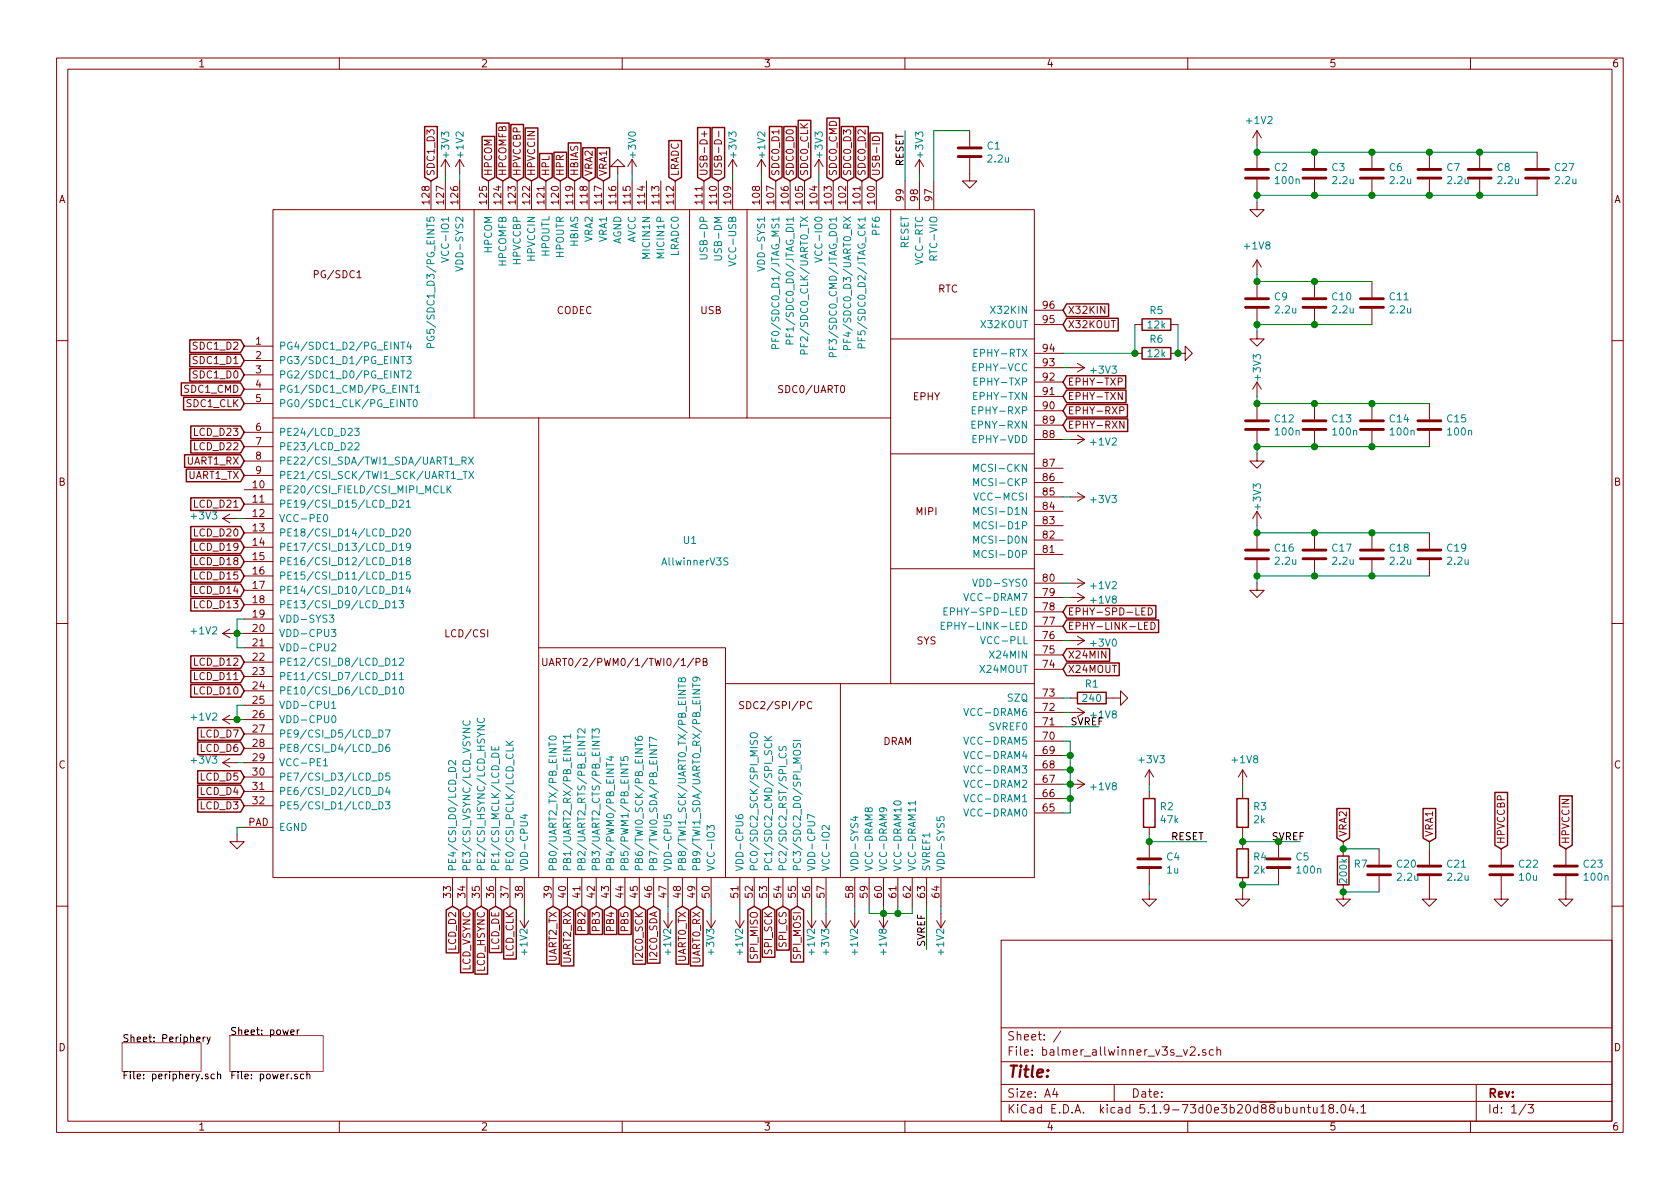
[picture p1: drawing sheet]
EESchema Schematic File Version 4
EELAYER 30 0
EELAYER END
$Descr A4 11693 8268
encoding utf-8
Sheet 1 3
Title ""
Date ""
Rev ""
Comp ""
Comment1 ""
Comment2 ""
Comment3 ""
Comment4 ""
$EndDescr
$Comp
L power:GND #PWR0101
U 1 1
P 1650 5800
F 0 "#PWR0101" H 1650 5550 50  0001 C CNN
F 1 "GND" H 1655 5627 50  0001 C CNN
F 2 "" H 1650 5800 50  0001 C CNN
F 3 "" H 1650 5800 50  0001 C CNN
	1    1650 5800
	1    0    0    -1  
$EndComp
Wire Wire Line
	1700 5750 1650 5750
Wire Wire Line
	1650 5750 1650 5800
$Comp
L power:GND #PWR0102
U 1 1
P 4300 1200
F 0 "#PWR0102" H 4300 950 50  0001 C CNN
F 1 "GND" H 4305 1027 50  0001 C CNN
F 2 "" H 4300 1200 50  0001 C CNN
F 3 "" H 4300 1200 50  0001 C CNN
	1    4300 1200
	-1   0    0    1   
$EndComp
Wire Wire Line
	4300 1200 4300 1250
$Comp
L power:+1V2 #PWR0103
U 1 1
P 1650 4400
F 0 "#PWR0103" H 1650 4250 50  0001 C CNN
F 1 "+1V2" V 1665 4528 50  0000 L CNN
F 2 "" H 1650 4400 50  0001 C CNN
F 3 "" H 1650 4400 50  0001 C CNN
	1    1650 4400
	0    -1   -1   0   
$EndComp
$Comp
L balmer:AllwinnerV3S U1
U 1 1
P 4750 4000
F 0 "U1" H 4750 4250 50  0000 L CNN
F 1 "AllwinnerV3S" H 4600 4100 50  0000 L CNN
F 2 "balmer:eLQFP-128_14x14mm_P0.4mm" H 4850 4050 50  0001 C CNN
F 3 "" H 3700 4450 50  0001 C CNN
	1    4750 4000
	1    0    0    -1  
$EndComp
Wire Wire Line
	1700 4400 1650 4400
Wire Wire Line
	1700 4500 1650 4500
Wire Wire Line
	1650 4500 1650 4400
Connection ~ 1650 4400
Wire Wire Line
	1700 4300 1650 4300
Wire Wire Line
	1650 4300 1650 4400
$Comp
L power:+1V2 #PWR0104
U 1 1
P 8750 1000
F 0 "#PWR0104" H 8750 850 50  0001 C CNN
F 1 "+1V2" H 8765 1173 50  0000 C CNN
F 2 "" H 8750 1000 50  0001 C CNN
F 3 "" H 8750 1000 50  0001 C CNN
	1    8750 1000
	1    0    0    -1  
$EndComp
$Comp
L Device:C C2
U 1 1
P 8750 1200
F 0 "C2" H 8865 1246 50  0000 L CNN
F 1 "100n" H 8865 1155 50  0000 L CNN
F 2 "Capacitor_SMD:C_0603_1608Metric" H 8788 1050 50  0001 C CNN
F 3 "~" H 8750 1200 50  0001 C CNN
	1    8750 1200
	1    0    0    -1  
$EndComp
$Comp
L power:GND #PWR0105
U 1 1
P 8750 1400
F 0 "#PWR0105" H 8750 1150 50  0001 C CNN
F 1 "GND" H 8755 1227 50  0001 C CNN
F 2 "" H 8750 1400 50  0001 C CNN
F 3 "" H 8750 1400 50  0001 C CNN
	1    8750 1400
	1    0    0    -1  
$EndComp
Wire Wire Line
	8750 1000 8750 1050
Wire Wire Line
	8750 1350 8750 1400
$Comp
L power:+1V2 #PWR0106
U 1 1
P 1650 5000
F 0 "#PWR0106" H 1650 4850 50  0001 C CNN
F 1 "+1V2" V 1665 5128 50  0000 L CNN
F 2 "" H 1650 5000 50  0001 C CNN
F 3 "" H 1650 5000 50  0001 C CNN
	1    1650 5000
	0    -1   -1   0   
$EndComp
Wire Wire Line
	1700 5000 1650 5000
Wire Wire Line
	1700 4900 1650 4900
Wire Wire Line
	1650 4900 1650 5000
Connection ~ 1650 5000
$Comp
L power:+1V2 #PWR0107
U 1 1
P 3650 6350
F 0 "#PWR0107" H 3650 6200 50  0001 C CNN
F 1 "+1V2" V 3650 6550 50  0000 C CNN
F 2 "" H 3650 6350 50  0001 C CNN
F 3 "" H 3650 6350 50  0001 C CNN
	1    3650 6350
	-1   0    0    1   
$EndComp
Wire Wire Line
	3650 6300 3650 6350
$Comp
L power:+1V2 #PWR0108
U 1 1
P 4650 6350
F 0 "#PWR0108" H 4650 6200 50  0001 C CNN
F 1 "+1V2" V 4650 6550 50  0000 C CNN
F 2 "" H 4650 6350 50  0001 C CNN
F 3 "" H 4650 6350 50  0001 C CNN
	1    4650 6350
	-1   0    0    1   
$EndComp
Wire Wire Line
	4650 6300 4650 6350
$Comp
L power:+1V2 #PWR0109
U 1 1
P 5150 6350
F 0 "#PWR0109" H 5150 6200 50  0001 C CNN
F 1 "+1V2" V 5150 6550 50  0000 C CNN
F 2 "" H 5150 6350 50  0001 C CNN
F 3 "" H 5150 6350 50  0001 C CNN
	1    5150 6350
	-1   0    0    1   
$EndComp
Wire Wire Line
	5150 6300 5150 6350
$Comp
L power:+1V2 #PWR0110
U 1 1
P 5650 6350
F 0 "#PWR0110" H 5650 6200 50  0001 C CNN
F 1 "+1V2" V 5650 6550 50  0000 C CNN
F 2 "" H 5650 6350 50  0001 C CNN
F 3 "" H 5650 6350 50  0001 C CNN
	1    5650 6350
	-1   0    0    1   
$EndComp
Wire Wire Line
	5650 6300 5650 6350
$Comp
L power:+1V2 #PWR0111
U 1 1
P 5950 6350
F 0 "#PWR0111" H 5950 6200 50  0001 C CNN
F 1 "+1V2" V 5950 6550 50  0000 C CNN
F 2 "" H 5950 6350 50  0001 C CNN
F 3 "" H 5950 6350 50  0001 C CNN
	1    5950 6350
	-1   0    0    1   
$EndComp
Wire Wire Line
	5950 6300 5950 6350
$Comp
L power:+1V2 #PWR0112
U 1 1
P 6550 6350
F 0 "#PWR0112" H 6550 6200 50  0001 C CNN
F 1 "+1V2" V 6550 6550 50  0000 C CNN
F 2 "" H 6550 6350 50  0001 C CNN
F 3 "" H 6550 6350 50  0001 C CNN
	1    6550 6350
	-1   0    0    1   
$EndComp
Wire Wire Line
	6550 6300 6550 6350
$Comp
L power:+1V2 #PWR0113
U 1 1
P 7450 4050
F 0 "#PWR0113" H 7450 3900 50  0001 C CNN
F 1 "+1V2" V 7465 4178 50  0000 L CNN
F 2 "" H 7450 4050 50  0001 C CNN
F 3 "" H 7450 4050 50  0001 C CNN
	1    7450 4050
	0    1    1    0   
$EndComp
Wire Wire Line
	7450 4050 7400 4050
$Comp
L power:+1V2 #PWR0114
U 1 1
P 5300 1200
F 0 "#PWR0114" H 5300 1050 50  0001 C CNN
F 1 "+1V2" V 5300 1400 50  0000 C CNN
F 2 "" H 5300 1200 50  0001 C CNN
F 3 "" H 5300 1200 50  0001 C CNN
	1    5300 1200
	1    0    0    -1  
$EndComp
Wire Wire Line
	5300 1250 5300 1200
$Comp
L power:+1V2 #PWR0115
U 1 1
P 3200 1200
F 0 "#PWR0115" H 3200 1050 50  0001 C CNN
F 1 "+1V2" V 3200 1400 50  0000 C CNN
F 2 "" H 3200 1200 50  0001 C CNN
F 3 "" H 3200 1200 50  0001 C CNN
	1    3200 1200
	1    0    0    -1  
$EndComp
Wire Wire Line
	3200 1200 3200 1250
$Comp
L power:+3V3 #PWR0116
U 1 1
P 4950 6350
F 0 "#PWR0116" H 4950 6200 50  0001 C CNN
F 1 "+3V3" V 4950 6550 50  0000 C CNN
F 2 "" H 4950 6350 50  0001 C CNN
F 3 "" H 4950 6350 50  0001 C CNN
	1    4950 6350
	-1   0    0    1   
$EndComp
Wire Wire Line
	4950 6300 4950 6350
$Comp
L power:+3V3 #PWR0117
U 1 1
P 5750 6350
F 0 "#PWR0117" H 5750 6200 50  0001 C CNN
F 1 "+3V3" V 5750 6550 50  0000 C CNN
F 2 "" H 5750 6350 50  0001 C CNN
F 3 "" H 5750 6350 50  0001 C CNN
	1    5750 6350
	-1   0    0    1   
$EndComp
Wire Wire Line
	5750 6300 5750 6350
$Comp
L power:+3V3 #PWR0118
U 1 1
P 3100 1200
F 0 "#PWR0118" H 3100 1050 50  0001 C CNN
F 1 "+3V3" V 3100 1400 50  0000 C CNN
F 2 "" H 3100 1200 50  0001 C CNN
F 3 "" H 3100 1200 50  0001 C CNN
	1    3100 1200
	1    0    0    -1  
$EndComp
Wire Wire Line
	3100 1250 3100 1200
$Comp
L power:+3V3 #PWR0119
U 1 1
P 5700 1200
F 0 "#PWR0119" H 5700 1050 50  0001 C CNN
F 1 "+3V3" V 5700 1400 50  0000 C CNN
F 2 "" H 5700 1200 50  0001 C CNN
F 3 "" H 5700 1200 50  0001 C CNN
	1    5700 1200
	1    0    0    -1  
$EndComp
Wire Wire Line
	5700 1200 5700 1250
$Comp
L power:+3V3 #PWR0120
U 1 1
P 1650 3600
F 0 "#PWR0120" H 1650 3450 50  0001 C CNN
F 1 "+3V3" V 1665 3728 50  0000 L CNN
F 2 "" H 1650 3600 50  0001 C CNN
F 3 "" H 1650 3600 50  0001 C CNN
	1    1650 3600
	0    -1   -1   0   
$EndComp
Wire Wire Line
	1700 3600 1650 3600
$Comp
L power:+3V3 #PWR0121
U 1 1
P 1650 5300
F 0 "#PWR0121" H 1650 5150 50  0001 C CNN
F 1 "+3V3" V 1665 5428 50  0000 L CNN
F 2 "" H 1650 5300 50  0001 C CNN
F 3 "" H 1650 5300 50  0001 C CNN
	1    1650 5300
	0    -1   -1   0   
$EndComp
Wire Wire Line
	1700 5300 1650 5300
$Comp
L Device:C C3
U 1 1
P 9150 1200
F 0 "C3" H 9265 1246 50  0000 L CNN
F 1 "2.2u" H 9265 1155 50  0000 L CNN
F 2 "Capacitor_SMD:C_0805_2012Metric" H 9188 1050 50  0001 C CNN
F 3 "~" H 9150 1200 50  0001 C CNN
	1    9150 1200
	1    0    0    -1  
$EndComp
Wire Wire Line
	9150 1050 8750 1050
Connection ~ 8750 1050
Wire Wire Line
	9150 1350 8750 1350
Connection ~ 8750 1350
$Comp
L power:+3V0 #PWR0122
U 1 1
P 7450 4450
F 0 "#PWR0122" H 7450 4300 50  0001 C CNN
F 1 "+3V0" V 7465 4578 50  0000 L CNN
F 2 "" H 7450 4450 50  0001 C CNN
F 3 "" H 7450 4450 50  0001 C CNN
	1    7450 4450
	0    1    1    0   
$EndComp
Wire Wire Line
	7450 4450 7400 4450
$Comp
L power:+3V0 #PWR0123
U 1 1
P 4400 1200
F 0 "#PWR0123" H 4400 1050 50  0001 C CNN
F 1 "+3V0" V 4400 1400 50  0000 C CNN
F 2 "" H 4400 1200 50  0001 C CNN
F 3 "" H 4400 1200 50  0001 C CNN
	1    4400 1200
	1    0    0    -1  
$EndComp
Wire Wire Line
	4400 1200 4400 1250
$Comp
L power:+3V3 #PWR0124
U 1 1
P 7450 3450
F 0 "#PWR0124" H 7450 3300 50  0001 C CNN
F 1 "+3V3" V 7465 3578 50  0000 L CNN
F 2 "" H 7450 3450 50  0001 C CNN
F 3 "" H 7450 3450 50  0001 C CNN
	1    7450 3450
	0    1    1    0   
$EndComp
Wire Wire Line
	7400 3450 7450 3450
$Comp
L power:+3V3 #PWR0125
U 1 1
P 5100 1200
F 0 "#PWR0125" H 5100 1050 50  0001 C CNN
F 1 "+3V3" V 5100 1400 50  0000 C CNN
F 2 "" H 5100 1200 50  0001 C CNN
F 3 "" H 5100 1200 50  0001 C CNN
	1    5100 1200
	1    0    0    -1  
$EndComp
Wire Wire Line
	5100 1200 5100 1250
$Comp
L power:+1V2 #PWR0126
U 1 1
P 7450 3050
F 0 "#PWR0126" H 7450 2900 50  0001 C CNN
F 1 "+1V2" V 7465 3178 50  0000 L CNN
F 2 "" H 7450 3050 50  0001 C CNN
F 3 "" H 7450 3050 50  0001 C CNN
	1    7450 3050
	0    1    1    0   
$EndComp
Wire Wire Line
	7400 3050 7450 3050
$Comp
L power:+3V3 #PWR0127
U 1 1
P 7450 2550
F 0 "#PWR0127" H 7450 2400 50  0001 C CNN
F 1 "+3V3" V 7465 2678 50  0000 L CNN
F 2 "" H 7450 2550 50  0001 C CNN
F 3 "" H 7450 2550 50  0001 C CNN
	1    7450 2550
	0    1    1    0   
$EndComp
Wire Wire Line
	7400 2550 7450 2550
$Comp
L power:+1V8 #PWR0128
U 1 1
P 6150 6350
F 0 "#PWR0128" H 6150 6200 50  0001 C CNN
F 1 "+1V8" V 6150 6550 50  0000 C CNN
F 2 "" H 6150 6350 50  0001 C CNN
F 3 "" H 6150 6350 50  0001 C CNN
	1    6150 6350
	-1   0    0    1   
$EndComp
Wire Wire Line
	6050 6300 6050 6350
Wire Wire Line
	6150 6300 6150 6350
Wire Wire Line
	6150 6350 6050 6350
Wire Wire Line
	6250 6300 6250 6350
Wire Wire Line
	6250 6350 6150 6350
Connection ~ 6150 6350
Wire Wire Line
	6350 6300 6350 6350
Wire Wire Line
	6350 6350 6250 6350
Connection ~ 6250 6350
$Comp
L power:+1V8 #PWR0129
U 1 1
P 7450 5450
F 0 "#PWR0129" H 7450 5300 50  0001 C CNN
F 1 "+1V8" V 7465 5578 50  0000 L CNN
F 2 "" H 7450 5450 50  0001 C CNN
F 3 "" H 7450 5450 50  0001 C CNN
	1    7450 5450
	0    1    1    0   
$EndComp
Wire Wire Line
	7400 5650 7450 5650
Wire Wire Line
	7450 5650 7450 5550
Wire Wire Line
	7400 5550 7450 5550
Connection ~ 7450 5550
Wire Wire Line
	7450 5550 7450 5450
Wire Wire Line
	7400 5450 7450 5450
Connection ~ 7450 5450
Wire Wire Line
	7400 5350 7450 5350
Wire Wire Line
	7450 5350 7450 5450
Wire Wire Line
	7400 5250 7450 5250
Wire Wire Line
	7450 5250 7450 5350
Connection ~ 7450 5350
Wire Wire Line
	7400 5150 7450 5150
Wire Wire Line
	7450 5150 7450 5250
Connection ~ 7450 5250
$Comp
L power:+3V3 #PWR0130
U 1 1
P 6400 1200
F 0 "#PWR0130" H 6400 1050 50  0001 C CNN
F 1 "+3V3" V 6400 1400 50  0000 C CNN
F 2 "" H 6400 1200 50  0001 C CNN
F 3 "" H 6400 1200 50  0001 C CNN
	1    6400 1200
	1    0    0    -1  
$EndComp
Wire Wire Line
	6400 1200 6400 1250
Wire Wire Line
	7400 5050 7650 5050
Wire Wire Line
	6450 6300 6450 6600
Text Label 7450 5050 0    50   ~ 0
SVREF
Text Label 6450 6350 3    50   ~ 0
SVREF
$Comp
L Device:R R3
U 1 1
P 8650 5650
F 0 "R3" H 8720 5696 50  0000 L CNN
F 1 "2k" H 8720 5605 50  0000 L CNN
F 2 "Resistor_SMD:R_0603_1608Metric" V 8580 5650 50  0001 C CNN
F 3 "~" H 8650 5650 50  0001 C CNN
	1    8650 5650
	1    0    0    -1  
$EndComp
$Comp
L Device:R R4
U 1 1
P 8650 6000
F 0 "R4" H 8720 6046 50  0000 L CNN
F 1 "2k" H 8720 5955 50  0000 L CNN
F 2 "Resistor_SMD:R_0603_1608Metric" V 8580 6000 50  0001 C CNN
F 3 "~" H 8650 6000 50  0001 C CNN
	1    8650 6000
	1    0    0    -1  
$EndComp
$Comp
L power:+1V8 #PWR0131
U 1 1
P 8650 5450
F 0 "#PWR0131" H 8650 5300 50  0001 C CNN
F 1 "+1V8" H 8665 5623 50  0000 C CNN
F 2 "" H 8650 5450 50  0001 C CNN
F 3 "" H 8650 5450 50  0001 C CNN
	1    8650 5450
	1    0    0    -1  
$EndComp
$Comp
L Device:C C5
U 1 1
P 8900 6000
F 0 "C5" H 9015 6046 50  0000 L CNN
F 1 "100n" H 9015 5955 50  0000 L CNN
F 2 "Capacitor_SMD:C_0603_1608Metric" H 8938 5850 50  0001 C CNN
F 3 "~" H 8900 6000 50  0001 C CNN
	1    8900 6000
	1    0    0    -1  
$EndComp
$Comp
L power:GND #PWR0132
U 1 1
P 8650 6200
F 0 "#PWR0132" H 8650 5950 50  0001 C CNN
F 1 "GND" H 8655 6027 50  0001 C CNN
F 2 "" H 8650 6200 50  0001 C CNN
F 3 "" H 8650 6200 50  0001 C CNN
	1    8650 6200
	1    0    0    -1  
$EndComp
Wire Wire Line
	8650 6150 8650 6200
Wire Wire Line
	8900 6150 8650 6150
Connection ~ 8650 6150
Wire Wire Line
	8900 5850 8650 5850
Wire Wire Line
	8650 5800 8650 5850
Connection ~ 8650 5850
Wire Wire Line
	8650 5450 8650 5500
Text Label 8850 5850 0    50   ~ 0
SVREF
Wire Wire Line
	8900 5850 9050 5850
Connection ~ 8900 5850
$Comp
L power:+1V8 #PWR0133
U 1 1
P 7450 4950
F 0 "#PWR0133" H 7450 4800 50  0001 C CNN
F 1 "+1V8" V 7465 5078 50  0000 L CNN
F 2 "" H 7450 4950 50  0001 C CNN
F 3 "" H 7450 4950 50  0001 C CNN
	1    7450 4950
	0    1    1    0   
$EndComp
Wire Wire Line
	7400 4950 7450 4950
$Comp
L Device:R R1
U 1 1
P 7600 4850
F 0 "R1" V 7500 4850 50  0000 C CNN
F 1 "240" V 7600 4850 50  0000 C CNN
F 2 "Resistor_SMD:R_0603_1608Metric" V 7530 4850 50  0001 C CNN
F 3 "~" H 7600 4850 50  0001 C CNN
	1    7600 4850
	0    1    1    0   
$EndComp
$Comp
L power:GND #PWR0134
U 1 1
P 7750 4850
F 0 "#PWR0134" H 7750 4600 50  0001 C CNN
F 1 "GND" H 7755 4677 50  0001 C CNN
F 2 "" H 7750 4850 50  0001 C CNN
F 3 "" H 7750 4850 50  0001 C CNN
	1    7750 4850
	0    -1   -1   0   
$EndComp
Wire Wire Line
	7450 4850 7400 4850
$Comp
L Device:C C1
U 1 1
P 6750 1050
F 0 "C1" H 6865 1096 50  0000 L CNN
F 1 "2.2u" H 6865 1005 50  0000 L CNN
F 2 "Capacitor_SMD:C_0805_2012Metric" H 6788 900 50  0001 C CNN
F 3 "~" H 6750 1050 50  0001 C CNN
	1    6750 1050
	1    0    0    -1  
$EndComp
$Comp
L power:GND #PWR0135
U 1 1
P 6750 1200
F 0 "#PWR0135" H 6750 950 50  0001 C CNN
F 1 "GND" H 6755 1027 50  0001 C CNN
F 2 "" H 6750 1200 50  0001 C CNN
F 3 "" H 6750 1200 50  0001 C CNN
	1    6750 1200
	1    0    0    -1  
$EndComp
Wire Wire Line
	6500 1250 6500 900 
Wire Wire Line
	6500 900  6750 900 
$Comp
L Device:C C4
U 1 1
P 8000 6000
F 0 "C4" H 8115 6046 50  0000 L CNN
F 1 "1u" H 8115 5955 50  0000 L CNN
F 2 "Capacitor_SMD:C_0603_1608Metric" H 8038 5850 50  0001 C CNN
F 3 "~" H 8000 6000 50  0001 C CNN
	1    8000 6000
	1    0    0    -1  
$EndComp
$Comp
L Device:R R2
U 1 1
P 8000 5650
F 0 "R2" H 8070 5696 50  0000 L CNN
F 1 "47k" H 8070 5605 50  0000 L CNN
F 2 "Resistor_SMD:R_0603_1608Metric" V 7930 5650 50  0001 C CNN
F 3 "~" H 8000 5650 50  0001 C CNN
	1    8000 5650
	1    0    0    -1  
$EndComp
$Comp
L power:+3V3 #PWR0136
U 1 1
P 8000 5450
F 0 "#PWR0136" H 8000 5300 50  0001 C CNN
F 1 "+3V3" H 8015 5623 50  0000 C CNN
F 2 "" H 8000 5450 50  0001 C CNN
F 3 "" H 8000 5450 50  0001 C CNN
	1    8000 5450
	1    0    0    -1  
$EndComp
Wire Wire Line
	8000 5450 8000 5500
Wire Wire Line
	8000 5800 8000 5850
$Comp
L power:GND #PWR0137
U 1 1
P 8000 6200
F 0 "#PWR0137" H 8000 5950 50  0001 C CNN
F 1 "GND" H 8005 6027 50  0001 C CNN
F 2 "" H 8000 6200 50  0001 C CNN
F 3 "" H 8000 6200 50  0001 C CNN
	1    8000 6200
	1    0    0    -1  
$EndComp
Wire Wire Line
	8000 6150 8000 6200
Wire Wire Line
	8000 5850 8400 5850
Connection ~ 8000 5850
Text Label 8150 5850 0    50   ~ 0
RESET
Wire Wire Line
	6300 900  6300 1250
Text Label 6300 1150 1    50   ~ 0
RESET
$Sheet
S 850  7250 550  200 
U 5F26358A
F0 "Periphery" 50
F1 "periphery.sch" 50
$EndSheet
$Sheet
S 1600 7200 650  250 
U 5F27432E
F0 "power" 50
F1 "power.sch" 50
$EndSheet
Text GLabel 1700 3900 0    50   Input ~ 0
LCD_D18
Text GLabel 1700 3000 0    50   Input ~ 0
LCD_D23
Text GLabel 1700 3100 0    50   Input ~ 0
LCD_D22
Text GLabel 1700 3500 0    50   Input ~ 0
LCD_D21
Text GLabel 1700 3700 0    50   Input ~ 0
LCD_D20
Text GLabel 1700 3800 0    50   Input ~ 0
LCD_D19
Text GLabel 1700 4000 0    50   Input ~ 0
LCD_D15
Text GLabel 1700 4100 0    50   Input ~ 0
LCD_D14
Text GLabel 1700 4200 0    50   Input ~ 0
LCD_D13
Text GLabel 1700 4600 0    50   Input ~ 0
LCD_D12
Text GLabel 1700 4700 0    50   Input ~ 0
LCD_D11
Text GLabel 1700 4800 0    50   Input ~ 0
LCD_D10
Text GLabel 1700 5100 0    50   Input ~ 0
LCD_D7
Text GLabel 1700 5200 0    50   Input ~ 0
LCD_D6
Text GLabel 1700 5400 0    50   Input ~ 0
LCD_D5
Text GLabel 1700 5500 0    50   Input ~ 0
LCD_D4
Text GLabel 1700 5600 0    50   Input ~ 0
LCD_D3
Text GLabel 7400 4650 2    50   Input ~ 0
X24MOUT
Text GLabel 7400 4550 2    50   Input ~ 0
X24MIN
Text GLabel 7400 2150 2    50   Input ~ 0
X32KIN
Text GLabel 7400 2250 2    50   Input ~ 0
X32KOUT
$Comp
L power:+1V8 #PWR0145
U 1 1
P 7450 4150
F 0 "#PWR0145" H 7450 4000 50  0001 C CNN
F 1 "+1V8" V 7465 4278 50  0000 L CNN
F 2 "" H 7450 4150 50  0001 C CNN
F 3 "" H 7450 4150 50  0001 C CNN
	1    7450 4150
	0    1    1    0   
$EndComp
Wire Wire Line
	7450 4150 7400 4150
$Comp
L Device:R R6
U 1 1
P 8050 2450
F 0 "R6" V 7950 2450 50  0000 C CNN
F 1 "12k" V 8050 2450 50  0000 C CNN
F 2 "Resistor_SMD:R_0603_1608Metric" V 7980 2450 50  0001 C CNN
F 3 "~" H 8050 2450 50  0001 C CNN
	1    8050 2450
	0    1    1    0   
$EndComp
$Comp
L power:GND #PWR0146
U 1 1
P 8200 2450
F 0 "#PWR0146" H 8200 2200 50  0001 C CNN
F 1 "GND" H 8205 2277 50  0001 C CNN
F 2 "" H 8200 2450 50  0001 C CNN
F 3 "" H 8200 2450 50  0001 C CNN
	1    8200 2450
	0    -1   -1   0   
$EndComp
Text GLabel 7400 2650 2    50   Input ~ 0
EPHY-TXP
Text GLabel 7400 2750 2    50   Input ~ 0
EPHY-TXN
Text GLabel 7400 2850 2    50   Input ~ 0
EPHY-RXP
Text GLabel 7400 2950 2    50   Input ~ 0
EPHY-RXN
Text GLabel 7400 4250 2    50   Input ~ 0
EPHY-SPD-LED
Text GLabel 7400 4350 2    50   Input ~ 0
EPHY-LINK-LED
Text GLabel 3150 6300 3    50   Input ~ 0
LCD_D2
Text GLabel 3250 6300 3    50   Input ~ 0
LCD_VSYNC
Text GLabel 3350 6300 3    50   Input ~ 0
LCD_HSYNC
Text GLabel 3450 6300 3    50   Input ~ 0
LCD_DE
Text GLabel 3550 6300 3    50   Input ~ 0
LCD_CLK
Text GLabel 6000 1250 1    50   Input ~ 0
SDC0_D2
Text GLabel 5900 1250 1    50   Input ~ 0
SDC0_D3
Text GLabel 5800 1250 1    50   Input ~ 0
SDC0_CMD
Text GLabel 5600 1250 1    50   Input ~ 0
SDC0_CLK
Text GLabel 5500 1250 1    50   Input ~ 0
SDC0_D0
Text GLabel 5400 1250 1    50   Input ~ 0
SDC0_D1
Text GLabel 1700 2400 0    50   Input ~ 0
SDC1_D2
Text GLabel 3000 1250 1    50   Input ~ 0
SDC1_D3
Text GLabel 1700 2700 0    50   Input ~ 0
SDC1_CMD
Text GLabel 1700 2800 0    50   Input ~ 0
SDC1_CLK
Text GLabel 1700 2600 0    50   Input ~ 0
SDC1_D0
Text GLabel 1700 2500 0    50   Input ~ 0
SDC1_D1
Text GLabel 5250 6300 3    50   Input ~ 0
SPI_MISO
Text GLabel 5350 6300 3    50   Input ~ 0
SPI_SCK
Text GLabel 5450 6300 3    50   Input ~ 0
SPI_CS
Text GLabel 5550 6300 3    50   Input ~ 0
SPI_MOSI
Text GLabel 4750 6300 3    50   Input ~ 0
UART0_TX
Text GLabel 4850 6300 3    50   Input ~ 0
UART0_RX
Text GLabel 3850 6300 3    50   Input ~ 0
UART2_TX
Text GLabel 3950 6300 3    50   Input ~ 0
UART2_RX
Text GLabel 1700 3200 0    50   Input ~ 0
UART1_RX
Text GLabel 1700 3300 0    50   Input ~ 0
UART1_TX
Text GLabel 4450 6300 3    50   Input ~ 0
I2C0_SCK
Text GLabel 4550 6300 3    50   Input ~ 0
I2C0_SDA
$Comp
L Device:R R5
U 1 1
P 8050 2250
F 0 "R5" V 7950 2250 50  0000 C CNN
F 1 "12k" V 8050 2250 50  0000 C CNN
F 2 "Resistor_SMD:R_0603_1608Metric" V 7980 2250 50  0001 C CNN
F 3 "~" H 8050 2250 50  0001 C CNN
	1    8050 2250
	0    1    1    0   
$EndComp
Wire Wire Line
	8200 2250 8200 2450
Connection ~ 8200 2450
Wire Wire Line
	7900 2250 7900 2450
Wire Wire Line
	7400 2450 7900 2450
Connection ~ 7900 2450
$Comp
L Device:C C21
U 1 1
P 9950 6050
F 0 "C21" H 10065 6096 50  0000 L CNN
F 1 "2.2u" H 10065 6005 50  0000 L CNN
F 2 "Capacitor_SMD:C_0805_2012Metric" H 9988 5900 50  0001 C CNN
F 3 "~" H 9950 6050 50  0001 C CNN
	1    9950 6050
	1    0    0    -1  
$EndComp
$Comp
L power:GND #PWR0147
U 1 1
P 9950 6200
F 0 "#PWR0147" H 9950 5950 50  0001 C CNN
F 1 "GND" H 9955 6027 50  0001 C CNN
F 2 "" H 9950 6200 50  0001 C CNN
F 3 "" H 9950 6200 50  0001 C CNN
	1    9950 6200
	1    0    0    -1  
$EndComp
$Comp
L Device:C C20
U 1 1
P 9600 6050
F 0 "C20" H 9715 6096 50  0000 L CNN
F 1 "2.2u" H 9715 6005 50  0000 L CNN
F 2 "Capacitor_SMD:C_0805_2012Metric" H 9638 5900 50  0001 C CNN
F 3 "~" H 9600 6050 50  0001 C CNN
	1    9600 6050
	1    0    0    -1  
$EndComp
$Comp
L Device:R R7
U 1 1
P 9350 6050
F 0 "R7" H 9420 6096 50  0000 L CNN
F 1 "200k" V 9350 5950 50  0000 L CNN
F 2 "Resistor_SMD:R_0603_1608Metric" V 9280 6050 50  0001 C CNN
F 3 "~" H 9350 6050 50  0001 C CNN
	1    9350 6050
	1    0    0    -1  
$EndComp
Wire Wire Line
	9600 6200 9350 6200
$Comp
L power:GND #PWR0148
U 1 1
P 9350 6200
F 0 "#PWR0148" H 9350 5950 50  0001 C CNN
F 1 "GND" H 9355 6027 50  0001 C CNN
F 2 "" H 9350 6200 50  0001 C CNN
F 3 "" H 9350 6200 50  0001 C CNN
	1    9350 6200
	1    0    0    -1  
$EndComp
Connection ~ 9350 6200
Wire Wire Line
	9350 5900 9600 5900
$Comp
L Device:C C22
U 1 1
P 10450 6050
F 0 "C22" H 10565 6096 50  0000 L CNN
F 1 "10u" H 10565 6005 50  0000 L CNN
F 2 "Capacitor_SMD:C_0805_2012Metric" H 10488 5900 50  0001 C CNN
F 3 "~" H 10450 6050 50  0001 C CNN
	1    10450 6050
	1    0    0    -1  
$EndComp
$Comp
L power:GND #PWR0149
U 1 1
P 10450 6200
F 0 "#PWR0149" H 10450 5950 50  0001 C CNN
F 1 "GND" H 10455 6027 50  0001 C CNN
F 2 "" H 10450 6200 50  0001 C CNN
F 3 "" H 10450 6200 50  0001 C CNN
	1    10450 6200
	1    0    0    -1  
$EndComp
$Comp
L Device:C C23
U 1 1
P 10900 6050
F 0 "C23" H 11015 6096 50  0000 L CNN
F 1 "100n" H 11015 6005 50  0000 L CNN
F 2 "Capacitor_SMD:C_0603_1608Metric" H 10938 5900 50  0001 C CNN
F 3 "~" H 10900 6050 50  0001 C CNN
	1    10900 6050
	1    0    0    -1  
$EndComp
$Comp
L power:GND #PWR0150
U 1 1
P 10900 6200
F 0 "#PWR0150" H 10900 5950 50  0001 C CNN
F 1 "GND" H 10905 6027 50  0001 C CNN
F 2 "" H 10900 6200 50  0001 C CNN
F 3 "" H 10900 6200 50  0001 C CNN
	1    10900 6200
	1    0    0    -1  
$EndComp
Text GLabel 3900 1250 1    50   Input ~ 0
HPR
Text GLabel 3800 1250 1    50   Input ~ 0
HPL
Text GLabel 3400 1250 1    50   Input ~ 0
HPCOM
Text GLabel 3500 1250 1    50   Input ~ 0
HPCOMFB
Text GLabel 4000 1250 1    50   Input ~ 0
HBIAS
Text GLabel 4100 1250 1    50   Input ~ 0
VRA2
Text GLabel 9350 5850 1    50   Input ~ 0
VRA2
Wire Wire Line
	9350 5850 9350 5900
Connection ~ 9350 5900
Text GLabel 4200 1250 1    50   Input ~ 0
VRA1
Text GLabel 9950 5850 1    50   Input ~ 0
VRA1
Wire Wire Line
	9950 5850 9950 5900
Text GLabel 10450 5900 1    50   Input ~ 0
HPVCCBP
Text GLabel 3600 1250 1    50   Input ~ 0
HPVCCBP
Text GLabel 10900 5900 1    50   Input ~ 0
HPVCCIN
Text GLabel 3700 1250 1    50   Input ~ 0
HPVCCIN
Text GLabel 4700 1250 1    50   Input ~ 0
LRADC
Text GLabel 4900 1250 1    50   Input ~ 0
USB-D+
Text GLabel 5000 1250 1    50   Input ~ 0
USB-D-
Text GLabel 6100 1250 1    50   Input ~ 0
USB-ID
$Comp
L power:+1V8 #PWR0151
U 1 1
P 8750 1900
F 0 "#PWR0151" H 8750 1750 50  0001 C CNN
F 1 "+1V8" H 8750 2100 50  0000 C CNN
F 2 "" H 8750 1900 50  0001 C CNN
F 3 "" H 8750 1900 50  0001 C CNN
	1    8750 1900
	1    0    0    -1  
$EndComp
$Comp
L Device:C C9
U 1 1
P 8750 2100
F 0 "C9" H 8865 2146 50  0000 L CNN
F 1 "2.2u" H 8865 2055 50  0000 L CNN
F 2 "Capacitor_SMD:C_0805_2012Metric" H 8788 1950 50  0001 C CNN
F 3 "~" H 8750 2100 50  0001 C CNN
	1    8750 2100
	1    0    0    -1  
$EndComp
$Comp
L Device:C C10
U 1 1
P 9150 2100
F 0 "C10" H 9265 2146 50  0000 L CNN
F 1 "2.2u" H 9265 2055 50  0000 L CNN
F 2 "Capacitor_SMD:C_0805_2012Metric" H 9188 1950 50  0001 C CNN
F 3 "~" H 9150 2100 50  0001 C CNN
	1    9150 2100
	1    0    0    -1  
$EndComp
$Comp
L Device:C C6
U 1 1
P 9550 1200
F 0 "C6" H 9665 1246 50  0000 L CNN
F 1 "2.2u" H 9665 1155 50  0000 L CNN
F 2 "Capacitor_SMD:C_0805_2012Metric" H 9588 1050 50  0001 C CNN
F 3 "~" H 9550 1200 50  0001 C CNN
	1    9550 1200
	1    0    0    -1  
$EndComp
$Comp
L Device:C C7
U 1 1
P 9950 1200
F 0 "C7" H 10065 1246 50  0000 L CNN
F 1 "2.2u" H 10065 1155 50  0000 L CNN
F 2 "Capacitor_SMD:C_0805_2012Metric" H 9988 1050 50  0001 C CNN
F 3 "~" H 9950 1200 50  0001 C CNN
	1    9950 1200
	1    0    0    -1  
$EndComp
$Comp
L Device:C C8
U 1 1
P 10300 1200
F 0 "C8" H 10415 1246 50  0000 L CNN
F 1 "2.2u" H 10415 1155 50  0000 L CNN
F 2 "Capacitor_SMD:C_0805_2012Metric" H 10338 1050 50  0001 C CNN
F 3 "~" H 10300 1200 50  0001 C CNN
	1    10300 1200
	1    0    0    -1  
$EndComp
$Comp
L Device:C C11
U 1 1
P 9550 2100
F 0 "C11" H 9665 2146 50  0000 L CNN
F 1 "2.2u" H 9665 2055 50  0000 L CNN
F 2 "Capacitor_SMD:C_0805_2012Metric" H 9588 1950 50  0001 C CNN
F 3 "~" H 9550 2100 50  0001 C CNN
	1    9550 2100
	1    0    0    -1  
$EndComp
$Comp
L power:+3V3 #PWR0152
U 1 1
P 8750 2750
F 0 "#PWR0152" H 8750 2600 50  0001 C CNN
F 1 "+3V3" V 8750 2950 50  0000 C CNN
F 2 "" H 8750 2750 50  0001 C CNN
F 3 "" H 8750 2750 50  0001 C CNN
	1    8750 2750
	1    0    0    -1  
$EndComp
Wire Wire Line
	9150 1050 9550 1050
Connection ~ 9150 1050
Wire Wire Line
	9150 1350 9550 1350
Connection ~ 9150 1350
Wire Wire Line
	9550 1050 9950 1050
Connection ~ 9550 1050
Wire Wire Line
	9550 1350 9950 1350
Connection ~ 9550 1350
Wire Wire Line
	9950 1050 10300 1050
Connection ~ 9950 1050
Wire Wire Line
	9950 1350 10300 1350
Connection ~ 9950 1350
Wire Wire Line
	8750 1900 8750 1950
Wire Wire Line
	8750 1950 9150 1950
Connection ~ 8750 1950
Wire Wire Line
	9150 1950 9550 1950
Connection ~ 9150 1950
Wire Wire Line
	8750 2250 9150 2250
Wire Wire Line
	9550 2250 9150 2250
Connection ~ 9150 2250
$Comp
L power:GND #PWR0153
U 1 1
P 8750 2300
F 0 "#PWR0153" H 8750 2050 50  0001 C CNN
F 1 "GND" H 8755 2127 50  0001 C CNN
F 2 "" H 8750 2300 50  0001 C CNN
F 3 "" H 8750 2300 50  0001 C CNN
	1    8750 2300
	1    0    0    -1  
$EndComp
Wire Wire Line
	8750 2250 8750 2300
Connection ~ 8750 2250
$Comp
L Device:C C12
U 1 1
P 8750 2950
F 0 "C12" H 8865 2996 50  0000 L CNN
F 1 "100n" H 8865 2905 50  0000 L CNN
F 2 "Capacitor_SMD:C_0603_1608Metric" H 8788 2800 50  0001 C CNN
F 3 "~" H 8750 2950 50  0001 C CNN
	1    8750 2950
	1    0    0    -1  
$EndComp
$Comp
L Device:C C13
U 1 1
P 9150 2950
F 0 "C13" H 9265 2996 50  0000 L CNN
F 1 "100n" H 9265 2905 50  0000 L CNN
F 2 "Capacitor_SMD:C_0603_1608Metric" H 9188 2800 50  0001 C CNN
F 3 "~" H 9150 2950 50  0001 C CNN
	1    9150 2950
	1    0    0    -1  
$EndComp
$Comp
L Device:C C14
U 1 1
P 9550 2950
F 0 "C14" H 9665 2996 50  0000 L CNN
F 1 "100n" H 9665 2905 50  0000 L CNN
F 2 "Capacitor_SMD:C_0603_1608Metric" H 9588 2800 50  0001 C CNN
F 3 "~" H 9550 2950 50  0001 C CNN
	1    9550 2950
	1    0    0    -1  
$EndComp
$Comp
L Device:C C15
U 1 1
P 9950 2950
F 0 "C15" H 10065 2996 50  0000 L CNN
F 1 "100n" H 10065 2905 50  0000 L CNN
F 2 "Capacitor_SMD:C_0603_1608Metric" H 9988 2800 50  0001 C CNN
F 3 "~" H 9950 2950 50  0001 C CNN
	1    9950 2950
	1    0    0    -1  
$EndComp
$Comp
L Device:C C16
U 1 1
P 8750 3850
F 0 "C16" H 8865 3896 50  0000 L CNN
F 1 "2.2u" H 8865 3805 50  0000 L CNN
F 2 "Capacitor_SMD:C_0805_2012Metric" H 8788 3700 50  0001 C CNN
F 3 "~" H 8750 3850 50  0001 C CNN
	1    8750 3850
	1    0    0    -1  
$EndComp
$Comp
L Device:C C17
U 1 1
P 9150 3850
F 0 "C17" H 9265 3896 50  0000 L CNN
F 1 "2.2u" H 9265 3805 50  0000 L CNN
F 2 "Capacitor_SMD:C_0805_2012Metric" H 9188 3700 50  0001 C CNN
F 3 "~" H 9150 3850 50  0001 C CNN
	1    9150 3850
	1    0    0    -1  
$EndComp
$Comp
L Device:C C18
U 1 1
P 9550 3850
F 0 "C18" H 9665 3896 50  0000 L CNN
F 1 "2.2u" H 9665 3805 50  0000 L CNN
F 2 "Capacitor_SMD:C_0805_2012Metric" H 9588 3700 50  0001 C CNN
F 3 "~" H 9550 3850 50  0001 C CNN
	1    9550 3850
	1    0    0    -1  
$EndComp
$Comp
L Device:C C19
U 1 1
P 9950 3850
F 0 "C19" H 10065 3896 50  0000 L CNN
F 1 "2.2u" H 10065 3805 50  0000 L CNN
F 2 "Capacitor_SMD:C_0805_2012Metric" H 9988 3700 50  0001 C CNN
F 3 "~" H 9950 3850 50  0001 C CNN
	1    9950 3850
	1    0    0    -1  
$EndComp
$Comp
L power:+3V3 #PWR0154
U 1 1
P 8750 3650
F 0 "#PWR0154" H 8750 3500 50  0001 C CNN
F 1 "+3V3" V 8750 3850 50  0000 C CNN
F 2 "" H 8750 3650 50  0001 C CNN
F 3 "" H 8750 3650 50  0001 C CNN
	1    8750 3650
	1    0    0    -1  
$EndComp
$Comp
L power:GND #PWR0155
U 1 1
P 8750 3150
F 0 "#PWR0155" H 8750 2900 50  0001 C CNN
F 1 "GND" H 8755 2977 50  0001 C CNN
F 2 "" H 8750 3150 50  0001 C CNN
F 3 "" H 8750 3150 50  0001 C CNN
	1    8750 3150
	1    0    0    -1  
$EndComp
Wire Wire Line
	8750 2750 8750 2800
Wire Wire Line
	8750 3150 8750 3100
Wire Wire Line
	8750 3100 9150 3100
Connection ~ 8750 3100
Wire Wire Line
	9150 3100 9550 3100
Connection ~ 9150 3100
Wire Wire Line
	9550 3100 9950 3100
Connection ~ 9550 3100
Wire Wire Line
	9950 2800 9550 2800
Wire Wire Line
	9550 2800 9150 2800
Connection ~ 9550 2800
Wire Wire Line
	9150 2800 8750 2800
Connection ~ 9150 2800
Connection ~ 8750 2800
Wire Wire Line
	8750 3700 9150 3700
Wire Wire Line
	9150 3700 9550 3700
Connection ~ 9150 3700
Wire Wire Line
	9550 3700 9950 3700
Connection ~ 9550 3700
Wire Wire Line
	9950 4000 9550 4000
Wire Wire Line
	9550 4000 9150 4000
Connection ~ 9550 4000
Wire Wire Line
	9150 4000 8750 4000
Connection ~ 9150 4000
$Comp
L power:GND #PWR0156
U 1 1
P 8750 4050
F 0 "#PWR0156" H 8750 3800 50  0001 C CNN
F 1 "GND" H 8755 3877 50  0001 C CNN
F 2 "" H 8750 4050 50  0001 C CNN
F 3 "" H 8750 4050 50  0001 C CNN
	1    8750 4050
	1    0    0    -1  
$EndComp
Wire Wire Line
	8750 4000 8750 4050
Connection ~ 8750 4000
Wire Wire Line
	8750 3650 8750 3700
Connection ~ 8750 3700
Text GLabel 4050 6300 3    50   Input ~ 0
PB2
Text GLabel 4150 6300 3    50   Input ~ 0
PB3
Text GLabel 4250 6300 3    50   Input ~ 0
PB4
Text GLabel 4350 6300 3    50   Input ~ 0
PB5
$Comp
L Device:C C27
U 1 1
P 10700 1200
F 0 "C27" H 10815 1246 50  0000 L CNN
F 1 "2.2u" H 10815 1155 50  0000 L CNN
F 2 "Capacitor_SMD:C_0805_2012Metric" H 10738 1050 50  0001 C CNN
F 3 "~" H 10700 1200 50  0001 C CNN
	1    10700 1200
	1    0    0    -1  
$EndComp
Wire Wire Line
	10300 1050 10700 1050
Connection ~ 10300 1050
Wire Wire Line
	10700 1350 10300 1350
Connection ~ 10300 1350
$EndSCHEMATC
